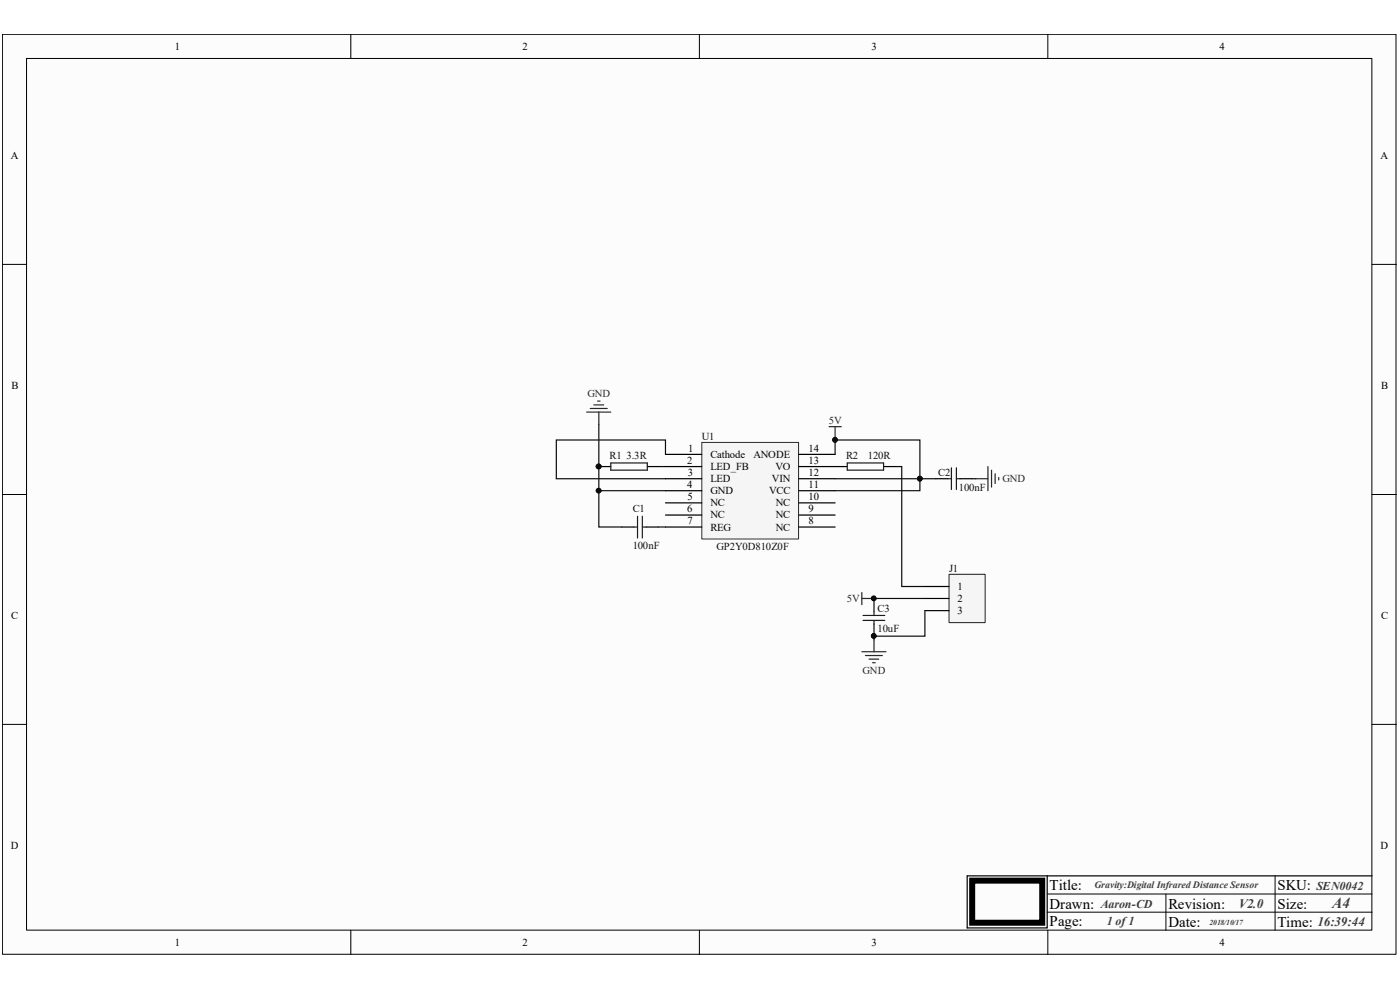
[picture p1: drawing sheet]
<svg xmlns="http://www.w3.org/2000/svg" width="297mm" height="210mm" viewBox="0 0 297 210" stroke-linecap="round" stroke-linejoin="round" font-family="sans-serif">
<path d="M.5 7.3h295.7v195.1h-295.7z" fill="#fcfcfc"/>
<path d="M.5 7.3h295.7v195.1h-295.7z" fill="none" stroke="#000" stroke-width=".21"/>
<path d="M5.6 12.4h285.4v184.9h-285.4z" fill="#fcfcfc"/>
<g fill="none" stroke="#000" stroke-width=".21">
<path d="M5.6 12.4h285.4v184.9h-285.4zM74.4 7.3v5.1M148.4 7.3v5.1M222.3 7.3v5.1M.5 56.1h5.1M291.1 56.1h5.1M.5 104.9h5.1M291.1 104.9h5.1M.5 153.7h5.1M291.1 153.7h5.1M74.4 197.4v5.1M148.4 197.4v5.1"/>
<path d="M222.2 193.5h68.9M222.2 189.7h68.9M222.3 197.4v5.1M247.4 189.7v7.7M270.5 185.8v11.6"/>
</g>
<path d="M222.2 185.8v11h-17v-11h85.9" fill="none" stroke="#000" stroke-width=".25"/>
<path d="M206.2 186.8h14.9v8.9h-14.9z" fill="none" stroke="#000" stroke-width="1.3"/>
<path d="M124.5 87.4h5.1M125.2 86.7h3.6M126 85.9h2.1M126.8 85.1h.5M127 87.4v2.6M175.9 90.5h2.6M177.2 90.5v2.6" fill="none" stroke="#262626" stroke-width=".25"/>
<path d="M177.2 93.3v3.1" fill="none" stroke="#0e0e0e" stroke-width=".25"/>
<circle cx="177.1" cy="93.3" r=".49" fill="#0e0e0e"/>
<circle cx="177.1" cy="93.3" r=".49" fill="none" stroke="#0e0e0e" stroke-width=".21"/>
<path d="M127 90v14.1h14.2" fill="none" stroke="#0e0e0e" stroke-width=".25"/>
<circle cx="127" cy="99" r=".49" fill="#0e0e0e"/>
<circle cx="127" cy="99" r=".49" fill="none" stroke="#0e0e0e" stroke-width=".21"/>
<circle cx="127" cy="104.1" r=".49" fill="#0e0e0e"/>
<circle cx="127" cy="104.1" r=".49" fill="none" stroke="#0e0e0e" stroke-width=".21"/>
<path d="M177.2 93.1v.2h18v8.3h-18" fill="none" stroke="#0e0e0e" stroke-width=".25"/>
<circle cx="177.1" cy="93.3" r=".49" fill="#0e0e0e"/>
<circle cx="177.1" cy="93.3" r=".49" fill="none" stroke="#0e0e0e" stroke-width=".21"/>
<circle cx="195.1" cy="101.5" r=".49" fill="#0e0e0e"/>
<circle cx="195.1" cy="101.5" r=".49" fill="none" stroke="#0e0e0e" stroke-width=".21"/>
<path d="M139.9 99h1.3M141.2 96.4v-3.1h-23.2v8.3h23.2M195.2 101.6h3.3M206.2 101.6h.8" fill="none" stroke="#0e0e0e" stroke-width=".25"/>
<path d="M209.6 99v5.1M210.4 99.7v3.6M207 101.6h2.6M211.1 100.5v2.1M211.9 101.3v.5" fill="none" stroke="#262626" stroke-width=".25"/>
<circle cx="195.1" cy="101.5" r=".49" fill="#0e0e0e"/>
<circle cx="195.1" cy="101.5" r=".49" fill="none" stroke="#0e0e0e" stroke-width=".21"/>
<path d="M127 99h2.6M137.3 99h2.6" fill="none" stroke="#000" stroke-width=".25"/>
<circle cx="127" cy="99" r=".49" fill="#0e0e0e"/>
<circle cx="127" cy="99" r=".49" fill="none" stroke="#0e0e0e" stroke-width=".21"/>
<path d="M129.6 98.2h7.7v1.5h-7.7z" fill="none" stroke="#1c1c1c" stroke-width=".25"/>
<circle cx="127" cy="99" r=".49" fill="#0e0e0e"/>
<circle cx="127" cy="99" r=".49" fill="none" stroke="#0e0e0e" stroke-width=".21"/>
<path d="M177.2 99h2.5M187.5 99h2.5" fill="none" stroke="#000" stroke-width=".25"/>
<path d="M179.7 98.2h7.8v1.5h-7.8z" fill="none" stroke="#1c1c1c" stroke-width=".25"/>
<path d="M195.2 101.6v2.5h-18" fill="none" stroke="#0e0e0e" stroke-width=".25"/>
<circle cx="195.1" cy="101.5" r=".49" fill="#0e0e0e"/>
<circle cx="195.1" cy="101.5" r=".49" fill="none" stroke="#0e0e0e" stroke-width=".21"/>
<path d="M198.5 101.6h2.6M203.7 101.6h2.5" fill="none" stroke="#000" stroke-width=".25"/>
<path d="M201.8 99.2v4.6M202.9 99.2v4.6M201.1 101.6h.7M202.9 101.6h.8" fill="none" stroke="#1c1c1c" stroke-width=".25"/>
<path d="M127 104.1v7.7h4.9" fill="none" stroke="#0e0e0e" stroke-width=".25"/>
<circle cx="127" cy="104.1" r=".49" fill="#0e0e0e"/>
<circle cx="127" cy="104.1" r=".49" fill="none" stroke="#0e0e0e" stroke-width=".21"/>
<path d="M190 99h1.3v25.4h4.9M139.6 111.8h1.6" fill="none" stroke="#0e0e0e" stroke-width=".25"/>
<path d="M131.9 111.8h2.6M137.1 111.8h2.5" fill="none" stroke="#000" stroke-width=".25"/>
<path d="M134.5 111.8h.8M135.3 109.5v4.6M136.3 111.8h.8M136.3 109.5v4.6" fill="none" stroke="#1c1c1c" stroke-width=".25"/>
<path d="M148.9 93.9h20.5v20.4h-20.5z" fill="#f5f5f5"/>
<path d="M148.9 93.9h20.5v20.4h-20.5z" fill="none" stroke="#262626" stroke-width=".21"/>
<g fill="none" stroke="#000" stroke-width=".25">
<path d="M141.2 96.4h7.7M141.2 99h7.7M169.5 96.4h7.7M169.5 99h7.7M141.2 101.6h7.7M141.2 104.1h7.7M141.2 106.7h7.7M141.2 109.3h7.7M141.2 111.8h7.7M169.5 101.6h7.7M169.5 104.1h7.7M169.5 106.7h7.7"/>
<path d="M169.5 109.3h7.7M169.5 111.8h7.7"/>
</g>
<path d="M201.3 121.8h7.7v10.3h-7.7z" fill="#f5f5f5"/>
<path d="M201.3 121.8h7.7v10.3h-7.7z" fill="none" stroke="#262626" stroke-width=".21"/>
<path d="M196.2 124.4h5.1M196.2 127h5.1M196.2 129.5h5.1" fill="none" stroke="#000" stroke-width=".25"/>
<path d="M182.8 125.7v2.6M182.8 127h2.6" fill="none" stroke="#262626" stroke-width=".25"/>
<circle cx="185.4" cy="126.9" r=".48" fill="#0e0e0e"/>
<circle cx="185.4" cy="126.9" r=".48" fill="none" stroke="#0e0e0e" stroke-width=".21"/>
<path d="M196.2 127h-10.8v.3" fill="none" stroke="#0e0e0e" stroke-width=".25"/>
<circle cx="185.4" cy="126.9" r=".48" fill="#0e0e0e"/>
<circle cx="185.4" cy="126.9" r=".48" fill="none" stroke="#0e0e0e" stroke-width=".21"/>
<path d="M196.2 129.5v5.5h-10.8v.7" fill="none" stroke="#0e0e0e" stroke-width=".25"/>
<circle cx="185.4" cy="134.9" r=".48" fill="#0e0e0e"/>
<circle cx="185.4" cy="134.9" r=".48" fill="none" stroke="#0e0e0e" stroke-width=".21"/>
<path d="M185.4 127.3v2.5M185.4 132.4v2.6" fill="none" stroke="#000" stroke-width=".25"/>
<circle cx="185.4" cy="134.9" r=".48" fill="#0e0e0e"/>
<circle cx="185.4" cy="134.9" r=".48" fill="none" stroke="#0e0e0e" stroke-width=".21"/>
<path d="M183.1 131.6h4.6M183.1 130.6h4.6M185.4 129.8v.8M185.4 131.6v.8" fill="none" stroke="#1c1c1c" stroke-width=".25"/>
<circle cx="185.4" cy="134.9" r=".48" fill="#0e0e0e"/>
<circle cx="185.4" cy="134.9" r=".48" fill="none" stroke="#0e0e0e" stroke-width=".21"/>
<path d="M182.8 138.3h5.2M183.6 139.1h3.6M184.4 139.8h2M185.4 135.7v2.6M185.1 140.6h.6" fill="none" stroke="#262626" stroke-width=".25"/>
<g font-size="3.2">
<text x="222.7" y="188.9">Title:</text>
<text x="271" y="188.9">SKU:</text>
<text x="222.7" y="192.7">Drawn:</text>
<text x="222.7" y="196.3">Page:</text>
<text x="247.9" y="196.6">Date:</text>
<text x="247.9" y="192.7">Revision:</text>
<text x="271" y="192.7">Size:</text>
<text x="271" y="196.6">Time:</text>
</g>
<text font-size="3.2" fill="#3d3d3d" x="282.6" y="192.5">A4</text>
<g font-size="2.8" fill="#3d3d3d">
<text x="262.8" y="192.7">V2.0</text>
<text x="279.5" y="196.4">16:39:44</text>
</g>
<g font-size="2.5" fill="#3d3d3d">
<text x="279.3" y="188.8">SEN0042</text>
<text x="233.5" y="192.7">Aaron-CD</text>
<text x="234.8" y="196.3">1 of 1</text>
</g>
<g font-size="2.3">
<text x="37.1" y="10.6">1</text>
<text x="110.9" y="10.6">2</text>
<text x="184.9" y="10.6">3</text>
<text x="258.7" y="10.6">4</text>
<text x="2.3" y="33.7">A</text>
<text x="292.9" y="33.7">A</text>
<text x="2.4" y="82.5">B</text>
<text x="293" y="82.5">B</text>
<text x="146" y="95.8">1</text>
<text x="171.5" y="95.8">14</text>
<text x="145.8" y="98.4">2</text>
<text x="145.9" y="101">3</text>
<text x="150.7" y="97.2">Cathode</text>
<text x="150.7" y="99.7">LED_FB</text>
<text x="159.9" y="97.2">ANODE</text>
<text x="164.5" y="99.7">VO</text>
<text x="171.5" y="101">12</text>
<text x="171.5" y="98.4">13</text>
<text x="145.8" y="103.5">4</text>
<text x="145.9" y="106.1">5</text>
<text x="150.7" y="102.3">LED</text>
<text x="150.7" y="104.9">GND</text>
<text x="150.7" y="107.4">NC</text>
<text x="163.2" y="104.9">VCC</text>
<text x="163.7" y="102.3">VIN</text>
<text x="164.6" y="107.4">NC</text>
<text x="171.5" y="106.1">10</text>
<text x="171.5" y="103.5">11</text>
<text x="145.8" y="108.7">6</text>
<text x="145.8" y="111.3">7</text>
<text x="150.7" y="110">NC</text>
<text x="150.7" y="112.6">REG</text>
<text x="164.6" y="112.6">NC</text>
<text x="164.6" y="110">NC</text>
<text x="171.5" y="111.3">8</text>
<text x="171.5" y="108.7">9</text>
<text x="203.2" y="125.1">1</text>
<text x="2.4" y="131.3">C</text>
<text x="203.2" y="127.7">2</text>
<text x="203.2" y="130.3">3</text>
<text x="293" y="131.3">C</text>
<text x="2.3" y="180.1">D</text>
<text x="292.9" y="180.1">D</text>
<text x="37.1" y="200.7">1</text>
<text x="110.9" y="200.7">2</text>
<text x="184.9" y="200.7">3</text>
<text x="258.7" y="200.7">4</text>
</g>
<g font-size="2.3" fill="#262626">
<text x="124.6" y="84.3">GND</text>
<text x="175.9" y="90">5V</text>
<text x="212.7" y="102.3">GND</text>
<text x="179.7" y="127.7">5V</text>
<text x="183" y="142.9">GND</text>
</g>
<g font-size="2.3" fill="#0e0e0e">
<text x="148.9" y="93.3">U1</text>
<text x="129.3" y="97.4">R1</text>
<text x="132.9" y="97.4">3.3R</text>
<text x="179.5" y="97.4">R2</text>
<text x="184.1" y="97.4">120R</text>
<text x="199.1" y="101">C2</text>
<text x="203.4" y="104.1">100nF</text>
<text x="134.2" y="108.7">C1</text>
<text x="134.2" y="116.4">100nF</text>
<text x="152" y="116.7">GP2Y0D810Z0F</text>
<text x="201.3" y="121.3">J1</text>
<text x="186.2" y="129.8">C3</text>
<text x="186.2" y="134.1">10uF</text>
</g>
<text font-size="2.1" fill="#3d3d3d" x="232.2" y="188.4">Gravity:Digital Infrared Distance Sensor</text>
<text font-size="1.6" fill="#3d3d3d" x="256.6" y="196.3">2018/10/17</text>
</svg>
